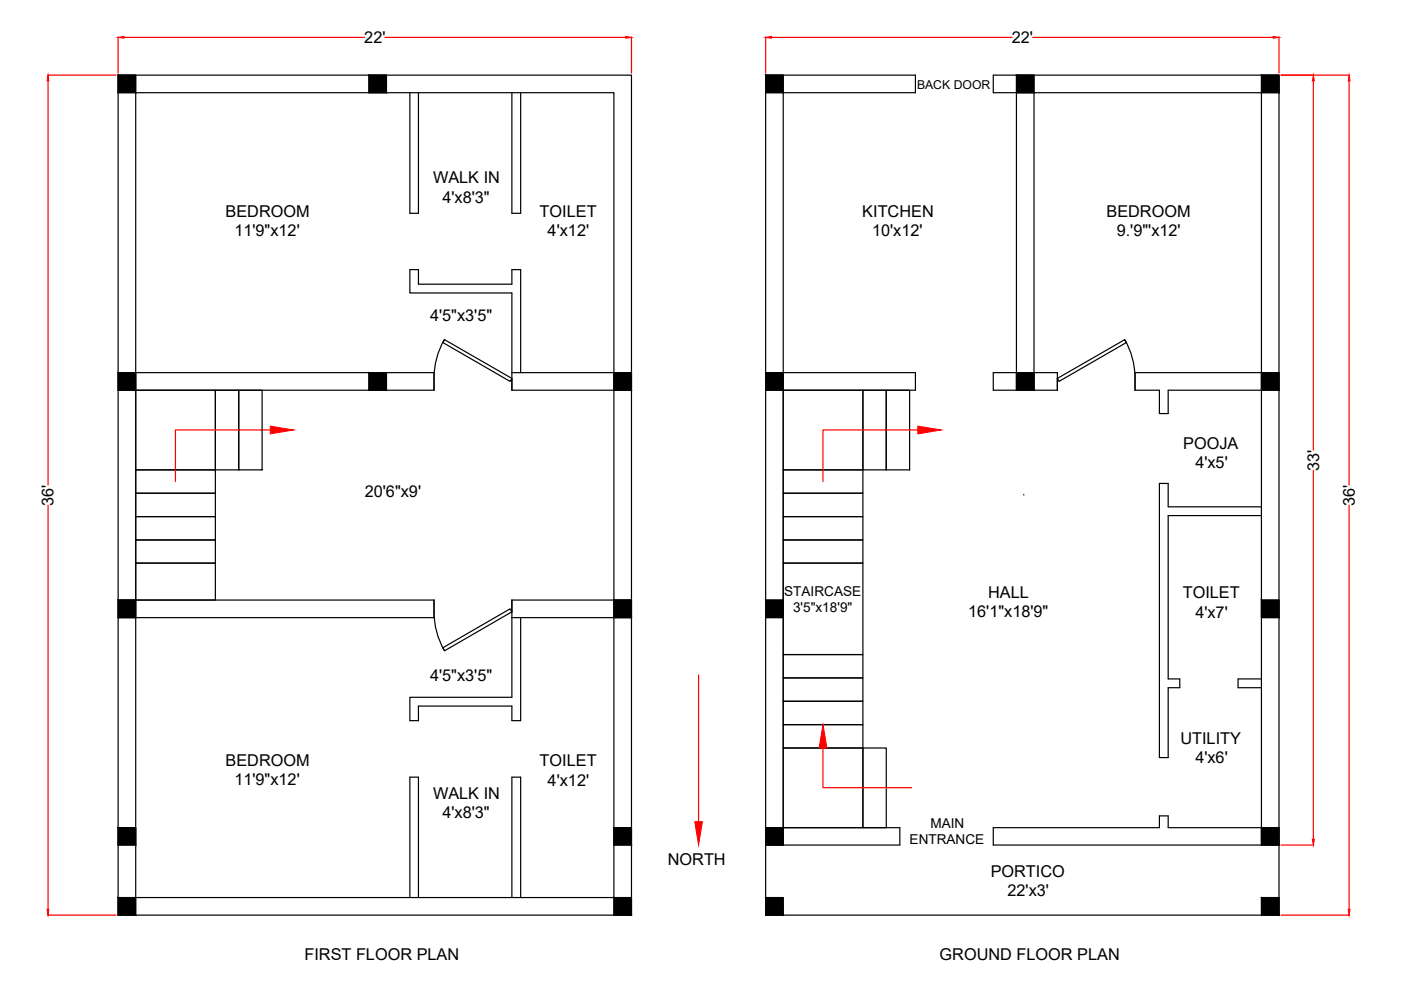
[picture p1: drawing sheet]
<svg xmlns="http://www.w3.org/2000/svg" width="297mm" height="210mm" viewBox="0 0 297 210" stroke-linecap="round" stroke-linejoin="round" font-family="sans-serif">
<!-- layer: 0 -->
<g fill="none" stroke="#000" stroke-width=".25">
<path d="M25 15.9h108.9v178.1h-108.9zM25 15.9h3.8v3.8h-3.8zM28.8 19.7h101.4v170.6h-101.4zM78.2 15.9h3.7v3.8h-3.7zM86.9 19.7v25.5h1.8v-25.5M108.5 19.7v25.5h1.9v-25.5M162.3 15.9h3.8v3.8h-3.8zM215.5 15.9h3.7v3.8h-3.7zM215.5 19.7v63M219.2 19.7v63M267.4 15.9h3.8v3.8h-3.8zM25 79h3.8v3.7h-3.8z"/>
<path d="M25 79h67v3.7h-67M78.2 79h3.7v3.7h-3.7zM94.2 72a16.5 16.5 0 0 0-2.2 8.2M94.3 72l14.2 8.2-.4 .7-14.2-8.3zM108.5 79h25.4M110.4 79v-21.8h-1.9v3.1h-19.8v-3.1h-1.8v4.9h21.6v20.6h25.4M130.2 79h3.7v3.7h-3.7zM162.3 79h3.8v3.7h-3.8zM166.1 79h28v3.7h-28M210.6 79h13.6v3.7h-13.6zM215.5 79h3.7v3.7h-3.7zM238.4 72a16.5 16.5 0 0 1 2.3 8.2"/>
<path d="M267.4 79h3.8v3.7h-3.8zM267.4 79h-26.7v3.7h5.1v5h1.9v-5h19.7M28.8 82.7h16.9v16.9h-16.9zM28.8 99.6h16.9v5h-16.9zM45.7 82.7h4.9v16.9h-4.9zM50.6 82.7h5v16.9h-5zM166.1 82.7h16.9v16.9h-16.9zM166.1 99.6h16.9v5h-16.9zM183 82.7h4.9v16.9h-4.9zM187.9 82.7h5v16.9h-5zM224.2 80.2l14.2-8.2 .4 .6-14.3 8.3zM28.8 119.4h16.9v7.8h-16.9z"/>
<path d="M28.8 104.6h16.9v4.9h-16.9zM28.8 109.5h16.9v5h-16.9zM28.8 114.5h16.9v4.9h-16.9zM166.1 119.4h16.9v19.4h-16.9zM166.1 104.6h16.9v4.9h-16.9zM166.1 109.5h16.9v5h-16.9zM166.1 114.5h16.9v4.9h-16.9zM267.4 107.5h-19.7v-5h-1.9v58.1h1.9v-14.8h2.4v-1.9h-2.4v-34.6h19.7M25 127.2h3.8v3.8h-3.8zM25 127.2h67v3.8h-67M92 129.7a16.5 16.5 0 0 0 2.2 8.2M93.9 137.3l14.2-8.2 .4 .6-14.2 8.3z"/>
<path d="M108.5 131h25.4M130.2 127.2h3.7v3.8h-3.7zM133.9 127.2h-25.4v20.6h-21.6v5h1.8v-3.1h19.8v3.1h1.9v-21.8M162.3 127.2h3.8v3.8h-3.8zM166.1 138.8h16.9v4.9h-16.9zM267.4 127.2h3.8v3.8h-3.8zM166.1 153.6h16.9v5h-16.9zM166.1 158.6h16.9v16.9h-16.9zM166.1 148.7h16.9v4.9h-16.9zM166.1 143.7h16.9v5h-16.9zM183 158.6h4.9v16.9h-4.9zM267.4 143.9h-4.9v1.9h4.9"/>
<path d="M25 175.5h3.8v3.7h-3.8zM130.2 175.5h3.7v3.7h-3.7zM162.3 175.5h3.8v3.7h-3.8zM162.3 175.5h28.5v3.7h-28.5M166.1 179.2v-159.5h28v-3.8h-31.8v178.1h108.9v-178.1h-60.6v3.8h56.8v159.5M267.4 175.5h3.8v3.7h-3.8zM271.2 175.5h-23.5v-2.5h-1.9v2.5h-35.2v3.7h60.6M25 190.3h3.8v3.7h-3.8zM86.9 190.3v-25.5h1.8v25.5M108.5 190.3v-25.5h1.9v25.5M130.2 190.3h3.7v3.7h-3.7zM162.3 190.3h3.8v3.7h-3.8z"/>
<path d="M267.4 190.3h3.8v3.7h-3.8z"/>
</g>
<g fill="#000" stroke="#000" stroke-width=".21">
<path d="M25 15.9l3.8 3.8v-3.8zM25 15.9l3.8 3.8h-3.8z"/>
<path d="M78.2 15.9l3.7 3.8v-3.8zM78.2 15.9l3.7 3.8h-3.7z"/>
<path d="M162.3 15.9l3.8 3.8v-3.8zM162.3 15.9l3.8 3.8h-3.8z"/>
<path d="M215.5 15.9l3.7 3.8v-3.8zM215.5 15.9l3.7 3.8h-3.7z"/>
<path d="M267.4 15.9l3.8 3.8v-3.8zM267.4 15.9l3.8 3.8h-3.8z"/>
<path d="M25 79l3.8 3.7v-3.7zM25 79l3.8 3.7h-3.8z"/>
<path d="M78.2 79l3.7 3.7v-3.7zM78.2 79l3.7 3.7h-3.7z"/>
<path d="M130.2 79l3.7 3.7v-3.7zM130.2 79l3.7 3.7h-3.7z"/>
<path d="M162.3 79l3.8 3.7v-3.7zM162.3 79l3.8 3.7h-3.8z"/>
<path d="M215.5 79l3.7 3.7v-3.7zM215.5 79l3.7 3.7h-3.7z"/>
<path d="M267.4 79l3.8 3.7v-3.7zM267.4 79l3.8 3.7h-3.8z"/>
<path d="M25 127.2l3.8 3.8v-3.8zM25 127.2l3.8 3.8h-3.8z"/>
<path d="M130.2 127.2l3.7 3.8v-3.8zM130.2 127.2l3.7 3.8h-3.7z"/>
<path d="M162.3 127.2l3.8 3.8v-3.8zM162.3 127.2l3.8 3.8h-3.8z"/>
<path d="M267.4 127.2l3.8 3.8v-3.8zM267.4 127.2l3.8 3.8h-3.8z"/>
<path d="M25 175.5l3.8 3.7v-3.7zM25 175.5l3.8 3.7h-3.8z"/>
<path d="M130.2 175.5l3.7 3.7v-3.7zM130.2 175.5l3.7 3.7h-3.7z"/>
<path d="M162.3 175.5l3.8 3.7v-3.7zM162.3 175.5l3.8 3.7h-3.8z"/>
<path d="M267.4 175.5l3.8 3.7v-3.7zM267.4 175.5l3.8 3.7h-3.8z"/>
<path d="M25 190.3l3.8 3.7v-3.7zM25 190.3l3.8 3.7h-3.8z"/>
<path d="M130.2 190.3l3.7 3.7v-3.7zM130.2 190.3l3.7 3.7h-3.7z"/>
<path d="M162.3 190.3l3.8 3.7v-3.7zM162.3 190.3l3.8 3.7h-3.8z"/>
<path d="M267.4 190.3l3.8 3.7v-3.7zM267.4 190.3l3.8 3.7h-3.8z"/>
</g>
<g fill="none" stroke="#f00" stroke-width=".25">
<path d="M10.1 15.9h14.5M10.2 17.2v85.6M25 7.8v7.7M26.3 7.9h51M81.6 7.9h51.1M133.9 7.8v7.7M162.3 7.8v7.7M163.6 7.9h51M218.9 7.9h51M271.2 7.8v7.7M271.6 15.9h14.5M278.5 17.2v78.2"/>
<path d="M286 17.2v85.6M57.3 91.2h-20.1v10.9M194.6 91.2h-20.1v10.9M278.5 99.7v78.2M10.2 107.1v85.7M286 107.1v85.7M148.1 143.1v31.1M174.5 158.6v8.4h18.8M271.6 179.2h6.9M10.1 194h14.5M271.6 194h14.5"/>
</g>
<g fill="#f00" stroke="#f00" stroke-width=".21">
<path d="M285.9 192.8h.3l-.2 1.2z"/>
<path d="M286 15.9l.2 1.3h-.3z"/>
<path d="M278.5 15.9l.2 1.3h-.5z"/>
<path d="M278.2 177.9h.5l-.2 1.3z"/>
<path d="M174.5 153.6l.8 5h-1.6z"/>
<path d="M194.6 90.4l4.9 .8-4.9 .8z"/>
<path d="M57.3 90.4l5 .8-5 .8z"/>
<path d="M162.3 7.9l1.3-.2v.4z"/>
<path d="M269.9 7.7l1.3 .2-1.3 .2z"/>
<path d="M25 7.9l1.3-.2v.4z"/>
<path d="M132.7 7.7l1.2 .2-1.2 .2z"/>
<path d="M10 192.8h.4l-.2 1.2z"/>
<path d="M10.2 15.9l.2 1.3h-.4z"/>
<path d="M147.3 174.2h1.6l-.8 5z"/>
</g>
<path d="M217.1 105h.1" fill="none" stroke="#000" stroke-width=".21"/>
<g font-size="3.5">
<text x="77.2" y="9.2">22'</text>
<text x="214.5" y="9.2">22'</text>
<text x="91.8" y="38.9">WALK IN</text>
<text x="47.8" y="45.9">BEDROOM</text>
<text x="93.8" y="43">4'x8'3&quot;</text>
<text x="114.4" y="45.9">TOILET</text>
<text x="182.8" y="45.9">KITCHEN</text>
<text x="234.6" y="45.9">BEDROOM</text>
<text x="49.7" y="50.1">11'9&quot;x12'</text>
<text x="116.1" y="50.1">4'x12'</text>
<text x="184.9" y="50.1">10'x12'</text>
<text x="236.8" y="50.1">9.'9&quot;'x12'</text>
<text x="91.2" y="68">4'5&quot;x3'5&quot;</text>
<text x="250.9" y="95.1">POOJA</text>
<text x="253.4" y="99.3">4'x5'</text>
<text x="279.7" y="99.8" transform="rotate(-90 279.7 99.8)">33'</text>
<text x="11.4" y="107.2" transform="rotate(-90 11.4 107.2)">36'</text>
<text x="77.3" y="105.4">20'6&quot;x9'</text>
<text x="287.3" y="107.2" transform="rotate(-90 287.3 107.2)">36'</text>
<text x="205.3" y="130.9">16'1&quot;x18'9&quot;</text>
<text x="209.5" y="126.8">HALL</text>
<text x="250.8" y="126.8">TOILET</text>
<text x="253.4" y="131">4'x7'</text>
<text x="91.2" y="144.4">4'5&quot;x3'5&quot;</text>
<text x="250.3" y="157.7">UTILITY</text>
<text x="253.4" y="161.8">4'x6'</text>
<text x="47.8" y="162.4">BEDROOM</text>
<text x="49.7" y="166.5">11'9&quot;x12'</text>
<text x="114.4" y="162.4">TOILET</text>
<text x="116.1" y="166.6">4'x12'</text>
<text x="91.8" y="169.4">WALK IN</text>
<text x="93.8" y="173.5">4'x8'3&quot;</text>
<text x="141.6" y="183.4">NORTH</text>
<text x="210" y="185.9">PORTICO</text>
<text x="213.6" y="190">22'x3'</text>
<text x="64.5" y="203.6">FIRST FLOOR PLAN</text>
<text x="199.2" y="203.6">GROUND FLOOR PLAN</text>
</g>
<g font-size="2.9">
<text x="166.3" y="126.4">STAIRCASE</text>
<text x="168.1" y="129.9">3'5&quot;x18'9&quot;</text>
<text x="192.9" y="179">ENTRANCE</text>
<text x="197.3" y="175.5">MAIN</text>
</g>
<text font-size="2.6" x="194.4" y="18.9">BACK DOOR</text>
</svg>
